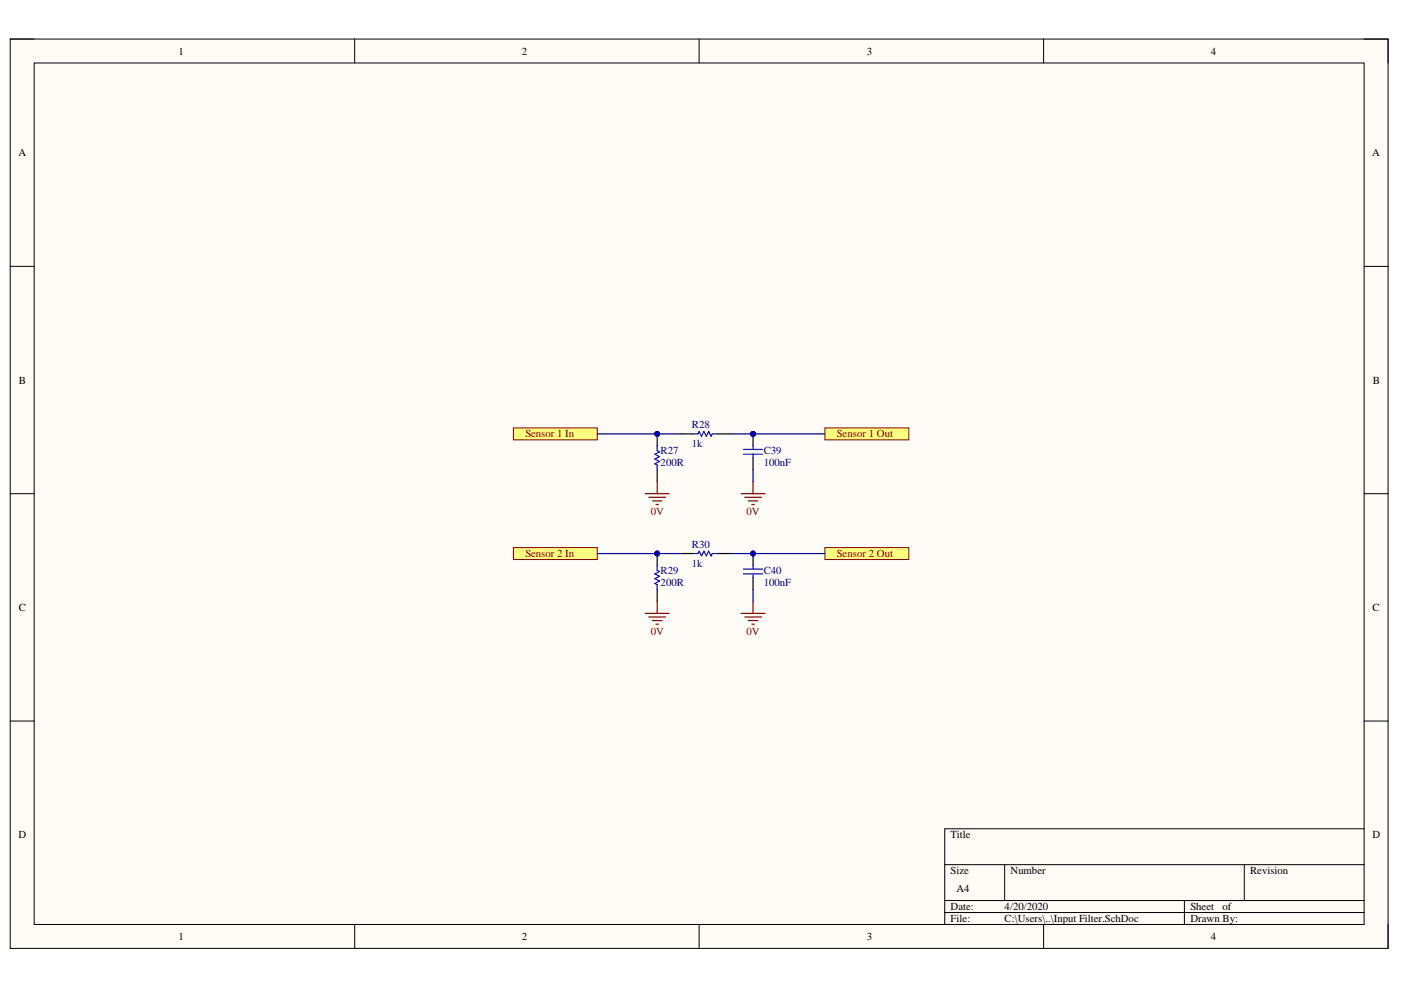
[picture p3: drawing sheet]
<svg xmlns="http://www.w3.org/2000/svg" width="297mm" height="210mm" viewBox="0 0 297 210" stroke-linecap="round" stroke-linejoin="round" font-family="sans-serif">
<path d="M2.2 8.3h292.1v192.8h-292.1z" fill-rule="evenodd" fill="#fffcf8"/>
<path d="M2.2 8.3h292.1v192.8h-292.1z" fill="none" stroke="#000" stroke-width=".21"/>
<path d="M7.2 13.4h282v182.6h-282z" fill-rule="evenodd" fill="#fffcf8"/>
<g fill="none" stroke="#000" stroke-width=".21">
<path d="M2.2 8.3h5M7.2 13.4h282v182.6h-282zM75.2 8.3v5M148.2 8.3v5M221.3 8.3v5.1M289.2 8.3h5.1v5.1M2.2 56.5h5M289.2 56.5h5.1M2.2 104.7h5M289.2 104.7h5.1M2.2 152.9h5M289.2 152.9h5.1"/>
<path d="M289.2 175.7h-88.9v20.3M75.2 196v5.1M148.2 196v5.1M200.3 183.3h88.9M200.3 190.9h88.9M200.3 193.5h88.9M213 183.3v7.6M221.3 196v5.1M251.1 190.9v5.1M263.8 183.3v7.6M294.3 196v5.1"/>
</g>
<circle cx="139.3" cy="92" r=".51" fill="#000080"/>
<circle cx="139.3" cy="92" r=".51" fill="none" stroke="#000080" stroke-width=".21"/>
<path d="M139.3 92v2.5" fill="none" stroke="#000" stroke-width=".25"/>
<circle cx="139.3" cy="92" r=".51" fill="#000080"/>
<circle cx="139.3" cy="92" r=".51" fill="none" stroke="#000080" stroke-width=".21"/>
<path d="M139.3 99.6v2.5M144.4 92h2.6M152 92h2.6" fill="none" stroke="#000" stroke-width=".25"/>
<path d="M139.3 94.5v1l.5 .3-1 .5 1 .5-1 .5 1 .5-1 .5 .5 .3v1M147 92h1l.2-.5 .5 1 .5-1 .6 1 .5-1 .5 1 .2-.5h1" fill="none" stroke="#00f" stroke-width=".25"/>
<path d="M136.8 104.7h5.1M137.6 105.4h3.5M138.3 106.2h2.1M139.1 107h.5M139.3 102.1v2.6M157.1 104.7h5.1M157.9 105.4h3.5M158.6 106.2h2.1M159.4 107h.5M159.7 102.1v2.6" fill="none" stroke="#800000" stroke-width=".25"/>
<path d="M108.9 90.7h17.7v2.6h-17.7z" fill-rule="evenodd" fill="#ffff80"/>
<path d="M108.9 90.7h17.7v2.6h-17.7z" fill="none" stroke="#800000" stroke-width=".21"/>
<path d="M174.9 90.7h17.8v2.6h-17.8z" fill-rule="evenodd" fill="#ffff80"/>
<path d="M174.9 90.7h17.8v2.6h-17.8z" fill="none" stroke="#800000" stroke-width=".21"/>
<circle cx="139.3" cy="117.4" r=".51" fill="#000080"/>
<circle cx="139.3" cy="117.4" r=".51" fill="none" stroke="#000080" stroke-width=".21"/>
<path d="M139.3 117.4v2.5" fill="none" stroke="#000" stroke-width=".25"/>
<circle cx="139.3" cy="117.4" r=".51" fill="#000080"/>
<circle cx="139.3" cy="117.4" r=".51" fill="none" stroke="#000080" stroke-width=".21"/>
<path d="M144.4 117.4h2.6M152 117.4h2.6M139.3 125v2.5" fill="none" stroke="#000" stroke-width=".25"/>
<path d="M139.3 119.9v1l.5 .3-1 .5 1 .5-1 .5 1 .5-1 .5 .5 .3v1M147 117.4h1l.2-.5 .5 1 .5-1 .6 1 .5-1 .5 1 .2-.5h1" fill="none" stroke="#00f" stroke-width=".25"/>
<path d="M136.8 130.1h5.1M137.6 130.8h3.5M138.3 131.6h2.1M139.1 132.3h.5M139.3 127.5v2.6M157.1 130.1h5.1M157.9 130.8h3.5M158.6 131.6h2.1M159.4 132.3h.5M159.7 127.5v2.6" fill="none" stroke="#800000" stroke-width=".25"/>
<path d="M108.9 116.1h17.7v2.5h-17.7z" fill-rule="evenodd" fill="#ffff80"/>
<path d="M108.9 116.1h17.7v2.5h-17.7z" fill="none" stroke="#800000" stroke-width=".21"/>
<path d="M174.9 116.1h17.8v2.5h-17.8z" fill-rule="evenodd" fill="#ffff80"/>
<path d="M174.9 116.1h17.8v2.5h-17.8z" fill="none" stroke="#800000" stroke-width=".21"/>
<circle cx="159.7" cy="92" r=".51" fill="#000080"/>
<circle cx="159.7" cy="92" r=".51" fill="none" stroke="#000080" stroke-width=".21"/>
<path d="M159.7 92v2.5M159.7 97.1v2.5" fill="none" stroke="#000" stroke-width=".25"/>
<circle cx="159.7" cy="92" r=".51" fill="#000080"/>
<circle cx="159.7" cy="92" r=".51" fill="none" stroke="#000080" stroke-width=".21"/>
<path d="M157.6 95.3h4.1M157.6 96.3h4.1M159.7 94.5v.8M159.7 96.3v.8" fill="none" stroke="#00f" stroke-width=".25"/>
<path d="M159.7 99.6v2.5" fill="none" stroke="#000080" stroke-width=".25"/>
<circle cx="159.7" cy="117.4" r=".51" fill="#000080"/>
<circle cx="159.7" cy="117.4" r=".51" fill="none" stroke="#000080" stroke-width=".21"/>
<path d="M159.7 117.4v2.5M159.7 122.4v2.6" fill="none" stroke="#000" stroke-width=".25"/>
<circle cx="159.7" cy="117.4" r=".51" fill="#000080"/>
<circle cx="159.7" cy="117.4" r=".51" fill="none" stroke="#000080" stroke-width=".21"/>
<path d="M159.7 119.9v.8M157.6 120.7h4.1M157.6 121.7h4.1M159.7 121.7v.7" fill="none" stroke="#00f" stroke-width=".25"/>
<path d="M126.6 117.4h17.8" fill="none" stroke="#000080" stroke-width=".25"/>
<circle cx="139.3" cy="117.4" r=".51" fill="#000080"/>
<circle cx="139.3" cy="117.4" r=".51" fill="none" stroke="#000080" stroke-width=".21"/>
<path d="M126.6 92h17.8" fill="none" stroke="#000080" stroke-width=".25"/>
<circle cx="139.3" cy="92" r=".51" fill="#000080"/>
<circle cx="139.3" cy="92" r=".51" fill="none" stroke="#000080" stroke-width=".21"/>
<path d="M154.6 117.4h20.3" fill="none" stroke="#000080" stroke-width=".25"/>
<circle cx="159.7" cy="117.4" r=".51" fill="#000080"/>
<circle cx="159.7" cy="117.4" r=".51" fill="none" stroke="#000080" stroke-width=".21"/>
<path d="M154.6 92h20.3" fill="none" stroke="#000080" stroke-width=".25"/>
<circle cx="159.7" cy="92" r=".51" fill="#000080"/>
<circle cx="159.7" cy="92" r=".51" fill="none" stroke="#000080" stroke-width=".21"/>
<path d="M159.7 125v2.5" fill="none" stroke="#000080" stroke-width=".25"/>
<g font-size="2.3">
<text x="37.8" y="11.6">1</text>
<text x="110.7" y="11.6">2</text>
<text x="183.8" y="11.6">3</text>
<text x="256.7" y="11.6">4</text>
<text x="3.9" y="33.1">A</text>
<text x="290.9" y="33.1">A</text>
<text x="4" y="81.3">B</text>
<text x="291" y="81.3">B</text>
<text x="4" y="129.6">C</text>
<text x="291" y="129.6">C</text>
<text x="3.9" y="177.7">D</text>
<text x="201.6" y="177.7">Title</text>
<text x="291" y="177.7">D</text>
<text x="201.6" y="185.3">Size</text>
<text x="214.3" y="185.3">Number</text>
<text x="265.1" y="185.3">Revision</text>
<text x="202.8" y="189.1">A4</text>
<text x="201.6" y="193">Date:</text>
<text x="201.6" y="195.5">File:</text>
<text x="213" y="193">4/20/2020</text>
<text x="213" y="195.5">C:\Users\..\Input Filter.SchDoc</text>
<text x="252.4" y="193">Sheet</text>
<text x="252.4" y="195.5">Drawn By:</text>
<text x="259.2" y="193">of</text>
<text x="37.8" y="199.3">1</text>
<text x="110.7" y="199.3">2</text>
<text x="183.8" y="199.3">3</text>
<text x="256.7" y="199.3">4</text>
</g>
<g font-size="2.3" fill="#800000">
<text x="111.4" y="92.8">Sensor 1 In</text>
<text x="177.4" y="92.8">Sensor 1 Out</text>
<text x="138" y="109.3">0V</text>
<text x="158.2" y="109.3">0V</text>
<text x="111.4" y="118.1">Sensor 2 In</text>
<text x="177.4" y="118.1">Sensor 2 Out</text>
<text x="138" y="134.6">0V</text>
<text x="158.2" y="134.6">0V</text>
</g>
<g font-size="2.3" fill="#000080">
<text x="146.7" y="90.7">R28</text>
<text x="146.7" y="94.8">1k</text>
<text x="140.1" y="96.3">R27</text>
<text x="140.1" y="98.8">200R</text>
<text x="161.9" y="96.3">C39</text>
<text x="161.9" y="98.8">100nF</text>
<text x="146.7" y="116.1">R30</text>
<text x="140.1" y="121.7">R29</text>
<text x="140.1" y="124.2">200R</text>
<text x="146.7" y="120.1">1k</text>
<text x="161.9" y="121.7">C40</text>
<text x="161.9" y="124.2">100nF</text>
</g>
</svg>
